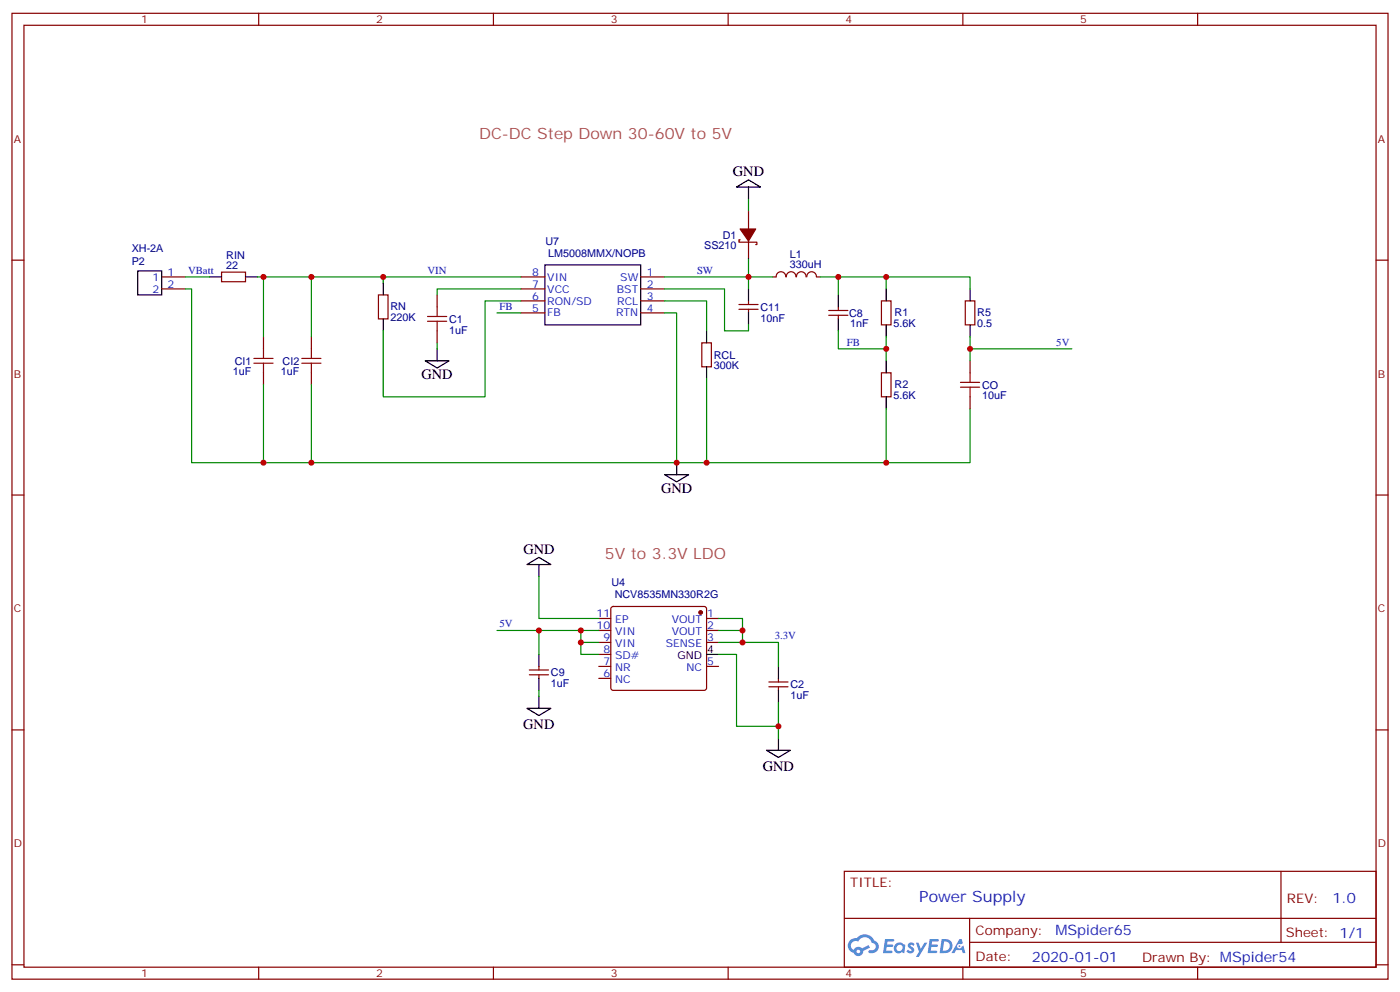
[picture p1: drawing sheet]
<svg xmlns="http://www.w3.org/2000/svg" width="412mm" height="292mm" viewBox="0 0 412 292" stroke-linecap="round" stroke-linejoin="round" font-family="sans-serif">
<g fill="none" stroke="#870000" stroke-width=".35">
<path d="M3.5 3.9h405.4v284.4h-405.4zM7.1 7.4h398.2v277.3h-398.2zM76.2 3.9v3.5M145.3 3.9v3.5M214.5 3.9v3.5M283.6 3.9v3.5M352.8 3.9v3.5M3.5 76.6h3.6M405.3 76.6h3.6M3.5 145.7h3.6M405.3 145.7h3.6M3.5 214.9h3.6"/>
<path d="M405.3 214.9h3.6M248.7 256.5h156.6v28.2h-156.6zM377.3 256.5v20.9M248.7 270.4h156.5M285.6 277.4h119.6M285.6 270.4v14.1M3.5 284h3.6M76.2 284.7v3.6M145.3 284.7v3.6M214.5 284.7v3.6M283.6 284.7v3.6M352.8 284.7v3.6"/>
<path d="M405.3 284h3.6"/>
</g>
<g fill="#5487ff">
<path d="M267.7 277.7a1.22 1.22 0 0 1 1.7 .2l-.4 .6a.47 .47 0 0 0-.3-.4 .47 .47 0 0 0-.5 .2l.1 .2a1.14 1.14 0 0 1 .8 1.8 1.14 1.14 0 0 1-1.9 0l-.2-.2 .5-.6 .7 .5a.29 .29 0 0 0 .3-.3 .29 .29 0 0 0-.2-.3 1.04 1.04 0 0 1-.6-1.7z"/>
<path d="M260.7 276.4h2.4l.3 .2-.2 .5-1.8 .1-.1 .8h1.5l.3 .4-.3 .4h-1.6l-.2 1.1h1.7l.2 .3-.2 .3-2.6 .1z"/>
<path d="M273.8 276.4h2.4l.3 .2-.1 .5-1.8 .1-.2 .8h1.6l.3 .4-.4 .4h-1.6l-.1 1.1h1.7l.2 .3-.2 .3-2.6 .1z"/>
<path d="M282.6 276.4h.7l.3 1.3-.6 .3a.69 .69 0 0 0-1 .3 .69 .69 0 0 0 .4 .9 .69 .69 0 0 0 .9-.6l.5-.2 .6 2.2h-.8l-.2-.9h-1.8l-.5 .9h-.8z"/>
<path d="M269.8 277.5h.8l.6 1.8 1.1-1.8h.9l-2.6 4.2h-.8l.9-1.5z"/>
<path d="M277.4 276.4l-.6 4.2h1.3a2.11 2.11 0 0 0 2.5-2.1 2.11 2.11 0 0 0-2.5-2.1zM278.1 277.2a1.39 1.39 0 0 1 1.7 1.4 1.39 1.39 0 0 1-1.8 1.3h-.3z"/>
<path d="M263.7 278.1a1.54 1.54 0 0 0-.1 2.1 1.54 1.54 0 0 0 2.2 .1l.6 .3 .3-2.3-.2-.3h-.4a1.49 1.49 0 0 0-2.4 .1zM264 279.1a.94 .94 0 0 1 1.8 0 .94 .94 0 0 1-1.8 0z"/>
<path d="M250.4 276.8a2.18 2.18 0 0 0 1.1 3.7 1.44 1.44 0 0 0 1.6 .9 1.44 1.44 0 0 0 1.2-1.4l2-1-.5-.8-1.9 1a1.47 1.47 0 0 0-2.4 .4 1.39 1.39 0 0 1-.7-1.9 1.39 1.39 0 0 1 2-.5 2.12 2.12 0 0 1 2.2-1.3 2.12 2.12 0 0 1 1.9 1.7 1.14 1.14 0 0 1 1.1 1.4 1.14 1.14 0 0 1-1.7 .7 .43 .43 0 0 0-.5 .4 .43 .43 0 0 0 .4 .5 1.98 1.98 0 0 0 2.5-1.2 1.98 1.98 0 0 0-1.2-2.6 3.1 3.1 0 0 0-5.3-.6l-.9 .1zM252.3 280.1a.55 .55 0 0 1 1.1 0 .55 .55 0 0 1-1.1 0z"/>
<circle cx="282.6" cy="278.5" r=".26"/>
</g>
<g fill="none" stroke="#870000" stroke-width=".35">
<path d="M218 70.6h-.3v.7h5.3v.7h-.4M220.5 62.1v5.3M220.5 70.9v5.3M47.6 81.5h7.1M47.6 85.1h7.1M65.3 80.1h7v2.8h-7zM77.6 99.2v3.5M91.7 99.2v3.5M111.5 86.8h2.8v7.1h-2.8zM128.8 86.8v3.5M128.8 97.4v3.5M153.5 81.5h7"/>
<path d="M153.5 85.1h7M153.5 88.6h7M153.5 92.1h7M188.7 81.5h7.1M188.7 85.1h7.1M188.7 88.6h7.1M188.7 92.1h7.1M217.7 91.1h5.6M217.7 89.6h5.6M220.5 88.6v1M220.5 91.1v1M227.5 81.5h1.1"/>
<path d="M228.6 81.5a1.41 1.41 0 0 1 1.4-1.5 1.41 1.41 0 0 1 1.5 1.5M231.6 81.5a1.41 1.41 0 0 1 1.4-1.5 1.41 1.41 0 0 1 1.4 1.5M234.6 81.5a1.41 1.41 0 0 1 1.4-1.5 1.41 1.41 0 0 1 1.4 1.5M237.7 81.5a1.41 1.41 0 0 1 1.4-1.5 1.41 1.41 0 0 1 1.4 1.5M240.6 81.5h1.1M244.1 92.8h5.7M244.1 91.4h5.7M246.9 90.3v1.1M246.9 92.8v1.1M259.6 88.6h2.9v7h-2.9zM284.3 88.6h2.9v7h-2.9zM77.6 109.7v3.6"/>
<path d="M91.7 109.7v3.6M206.7 100.9h2.8v7.1h-2.8zM259.6 109.7h2.9v7.1h-2.9zM285.8 106.2v3.5M285.8 116.8v3.5M180.2 178.7l.4-.2h26.8l.5 .2 .2 .5v23.3l-.2 .5-.5 .2h-26.8l-.5-.2-.2-.5v-23.3zM155.9 198.6h5.7M155.9 197.2h5.7M158.7 196.2v1M158.7 198.6v1.1M176.4 182.1h3.5M176.4 185.6h3.5"/>
<path d="M176.4 189.1h3.5M176.4 196.2h3.5M176.4 199.7h3.5M176.4 192.7h3.5M208.1 182.1h3.6M208.1 185.6h3.6M208.1 189.1h3.6M208.1 196.2h3.6M229.3 199.7v1.1M226.5 202.2h5.6M226.5 200.8h5.6M229.3 202.2v1"/>
</g>
<g fill="#870000" stroke="#870000" stroke-width=".35">
<path d="M218 67.4h4.6l-2.1 3.5z"/>
<circle cx="206.4" cy="180.3" r=".53"/>
</g>
<g fill="none" stroke="#000" stroke-width=".35">
<path d="M217 55.1l3.5-2.1 3.5 2.1zM220.5 55.1v3.5M40.6 79.8h7v7h-7zM160.5 78h28.2v17.6h-28.2zM61.7 81.5h3.6M72.3 81.5h3.5M112.9 83.3v3.5M112.9 93.9v3.5M208.1 97.4v3.5M220.5 85.1v3.5M220.5 92.1v3.5M246.9 86.8v3.5"/>
<path d="M246.9 93.9v3.5M261.1 85.1v3.5M261.1 95.6v3.6M285.8 85.1v3.5M285.8 95.6v3.6M125.2 106.2h7.1l-3.5 2.1zM128.8 102.7v3.5M208.1 108v3.5M261.1 106.2v3.5M261.1 116.8v3.5M195.8 139.7h7l-3.5 2.2zM199.3 136.2v3.5"/>
<path d="M155.2 166.2l3.5-2.1 3.6 2.1zM158.7 166.2v3.5M158.7 192.7v3.5M158.7 199.7v3.5M208.1 192.7h3.6M229.3 196.2v3.5M155.2 208.5h7.1l-3.6 2.1zM158.7 205v3.5M229.3 203.2v3.6M229.3 217.3v3.6M225.8 220.9h7l-3.5 2.1z"/>
</g>
<g fill="none" stroke="#a10000" stroke-width=".35">
<path d="M125.9 94.6h5.7M125.9 93.2h5.7M128.8 90.3v2.9M128.8 94.6v2.8M74.8 106.9h5.6M74.8 105.5h5.6M77.6 102.7v2.8M77.6 106.9v2.8M88.9 106.9h5.6M88.9 105.5h5.6M91.7 102.7v2.8M91.7 106.9v2.8"/>
<path d="M282.9 114h5.7M282.9 112.6h5.7M285.8 109.7v2.9M285.8 114v2.8"/>
</g>
<g fill="none" stroke="#008700" stroke-width=".35">
<path d="M220.5 58.6v3.5M220.5 76.2v8.9M54.7 85.1h1.7v51.1h151.7M54.7 81.5h7M75.8 81.5h37.1M77.6 81.5v17.7M91.7 81.5v17.7M146.4 92.1h7.1M153.5 81.5h-40.6v1.8M153.5 88.6h-10.6v28.2h-30v-19.4M153.5 85.1h-24.7v1.7M195.8 88.6h12.3v8.8"/>
<path d="M195.8 85.1h17.6v12.3h7.1v-1.8M195.8 92.1h3.5v44.1M195.8 81.5h31.7M241.7 81.5h19.4v3.6M246.9 97.4v5.3h14.2M246.9 81.5v5.3M261.1 81.5h24.7v3.6M261.1 99.2v7M285.8 99.2v7M77.6 113.3v22.9M91.7 113.3v22.9M128.8 100.9v1.8"/>
<path d="M208.1 111.5v24.7h77.7v-15.9M285.8 102.7h29.9M261.1 120.3v15.9M158.7 169.7v12.4h17.7M146.4 185.6h30M158.7 185.6v7.1M171.1 185.6v3.5h5.3M171.1 189.1v3.6h5.3M211.7 182.1h7v7M211.7 189.1h17.6v7.1M211.7 192.7h5.3v21.1h12.3M211.7 185.6h7"/>
<path d="M158.7 203.2v1.8M229.3 206.8v10.5"/>
</g>
<g fill="#c00">
<circle cx="158.8" cy="185.6" r=".88"/>
<circle cx="285.8" cy="102.7" r=".88"/>
<circle cx="229.3" cy="213.8" r=".88"/>
<circle cx="91.7" cy="81.5" r=".88"/>
<circle cx="208.1" cy="136.2" r=".88"/>
<circle cx="199.3" cy="136.2" r=".88"/>
<circle cx="77.6" cy="136.2" r=".88"/>
<circle cx="77.6" cy="81.5" r=".88"/>
<circle cx="112.9" cy="81.5" r=".88"/>
<circle cx="220.5" cy="81.5" r=".88"/>
<circle cx="261.1" cy="136.2" r=".88"/>
<circle cx="261.1" cy="81.5" r=".88"/>
<circle cx="261.1" cy="102.7" r=".88"/>
<circle cx="171.1" cy="189.1" r=".88"/>
<circle cx="218.7" cy="185.6" r=".88"/>
<circle cx="218.7" cy="189.1" r=".88"/>
<circle cx="171.1" cy="185.6" r=".88"/>
<circle cx="91.7" cy="136.2" r=".88"/>
<circle cx="246.9" cy="81.5" r=".88"/>
</g>
<g font-size="4.6" fill="#a54b4b">
<text x="141.1" y="41">DC-DC Step Down 30-60V to 5V</text>
<text x="178.2" y="164.4">5V to 3.3V LDO</text>
</g>
<text font-size="4.6" fill="#00f" x="270.8" y="265.5">Power Supply</text>
<g font-size="4.2">
<text x="215.9" y="51.8">GND</text>
<text x="124.2" y="111.5">GND</text>
<text x="194.7" y="145">GND</text>
<text x="154.2" y="163">GND</text>
<text x="154.1" y="214.5">GND</text>
<text x="224.7" y="226.8">GND</text>
</g>
<g font-size="4.2" fill="#00f">
<text x="392.5" y="265.8">1.0</text>
<text x="310.9" y="275.3">MSpider65</text>
<text x="304" y="283.1">2020-01-01</text>
</g>
<g font-size="3.9" fill="#800">
<text x="250.5" y="261.1">TITLE:</text>
<text x="379.1" y="265.8">REV:</text>
<text x="287.4" y="275.3">Company:</text>
<text x="378.7" y="275.9">Sheet: 1/1</text>
<text x="287.4" y="283">Date:</text>
<text x="336.4" y="283.1">Drawn By: MSpider54</text>
</g>
<g font-size="3.2" fill="#800">
<text x="41.6" y="6.9">1</text>
<text x="110.8" y="6.9">2</text>
<text x="179.9" y="6.9">3</text>
<text x="249.1" y="6.9">4</text>
<text x="318.2" y="6.9">5</text>
<text x="4.1" y="42">A</text>
<text x="405.9" y="42">A</text>
<text x="4.1" y="111.2">B</text>
<text x="405.9" y="111.2">B</text>
<text x="4.1" y="180.3">C</text>
<text x="405.9" y="180.3">C</text>
<text x="4.1" y="249.4">D</text>
<text x="405.9" y="249.4">D</text>
<text x="41.6" y="287.7">1</text>
<text x="110.8" y="287.7">2</text>
<text x="179.9" y="287.7">3</text>
<text x="249.1" y="287.7">4</text>
<text x="318.2" y="287.7">5</text>
</g>
<g font-size="3.2" fill="#000080">
<text x="212.9" y="70.2">D1</text>
<text x="38.8" y="74.2">XH-2A</text>
<text x="38.8" y="78">P2</text>
<text x="66.7" y="76.1">RIN</text>
<text x="160.7" y="72.1">U7</text>
<text x="161.5" y="75.6">LM5008MMX/NOPB</text>
<text x="207.4" y="73.4">SS210</text>
<text x="232.7" y="75.9">L1</text>
<text x="66.7" y="79.1">22</text>
<text x="232.7" y="78.9">330uH</text>
<text x="115" y="94.6">220K</text>
<text x="115" y="91.4">RN</text>
<text x="132.3" y="95.1">C1</text>
<text x="224" y="94.7">10nF</text>
<text x="224" y="91.5">C11</text>
<text x="250.1" y="93.2">C8</text>
<text x="263.5" y="93.2">R1</text>
<text x="287.9" y="93.2">R5</text>
<text x="132.3" y="98.2">1uF</text>
<text x="250.5" y="96.3">1nF</text>
<text x="263.2" y="96.3">5.6K</text>
<text x="287.9" y="96.3">0.5</text>
<text x="69.1" y="107.4">CI1</text>
<text x="83.3" y="107.4">CI2</text>
<text x="210.3" y="105.7">RCL</text>
<text x="68.6" y="110.3">1uF</text>
<text x="82.7" y="110.3">1uF</text>
<text x="210.3" y="108.7">300K</text>
<text x="263.2" y="117.5">5.6K</text>
<text x="263.5" y="114.3">R2</text>
<text x="289.3" y="117.6">10uF</text>
<text x="289.3" y="114.5">CO</text>
<text x="180.1" y="172.6">U4</text>
<text x="181.1" y="176.2">NCV8535MN330R2G</text>
<text x="162.3" y="202.3">1uF</text>
<text x="162.3" y="199.1">C9</text>
<text x="232.8" y="202.6">C2</text>
<text x="232.8" y="205.8">1uF</text>
</g>
<g font-size="3.2" fill="#00f">
<text x="44.9" y="82.6">1</text>
<text x="49.4" y="81.2">1</text>
<text x="55.4" y="80.6">VBatt</text>
<text x="125.9" y="80.6">VIN</text>
<text x="156.7" y="81.2">8</text>
<text x="161.2" y="82.6">VIN</text>
<text x="182.7" y="82.6">SW</text>
<text x="190.5" y="81.2">1</text>
<text x="205.3" y="80.6">SW</text>
<text x="44.9" y="86.1">2</text>
<text x="49.4" y="84.7">2</text>
<text x="156.7" y="88.2">6</text>
<text x="156.7" y="84.7">7</text>
<text x="161.2" y="89.6">RON/SD</text>
<text x="161.2" y="86.1">VCC</text>
<text x="181.7" y="86.1">BST</text>
<text x="181.8" y="89.6">RCL</text>
<text x="190.5" y="84.7">2</text>
<text x="190.5" y="88.2">3</text>
<text x="147.1" y="91.2">FB</text>
<text x="156.7" y="91.8">5</text>
<text x="161.2" y="93.2">FB</text>
<text x="181.5" y="93.2">RTN</text>
<text x="190.5" y="91.8">4</text>
<text x="249.4" y="101.8">FB</text>
<text x="311.1" y="101.8">5V</text>
<text x="147.1" y="184.7">5V</text>
<text x="175.7" y="185.2">10</text>
<text x="175.7" y="181.7">11</text>
<text x="181.2" y="183.5">EP</text>
<text x="197.9" y="183.5">VOUT</text>
<text x="208.3" y="181.7">1</text>
<text x="208.3" y="185.2">2</text>
<text x="177.7" y="188.8">9</text>
<text x="181.2" y="190.5">VIN</text>
<text x="181.2" y="187">VIN</text>
<text x="196.1" y="190.5">SENSE</text>
<text x="197.9" y="187">VOUT</text>
<text x="208.3" y="188.8">3</text>
<text x="228.2" y="188.2">3.3V</text>
<text x="177.7" y="195.8">7</text>
<text x="177.7" y="192.3">8</text>
<text x="181.2" y="197.6">NR</text>
<text x="181.2" y="194.1">SD#</text>
<text x="202.2" y="197.6">NC</text>
<text x="208.3" y="195.8">5</text>
<text x="177.7" y="199.4">6</text>
<text x="181.2" y="201.1">NC</text>
</g>
<g font-size="3.2">
<text x="199.6" y="194.1">GND</text>
<text x="208.3" y="192.3">4</text>
</g>
</svg>
